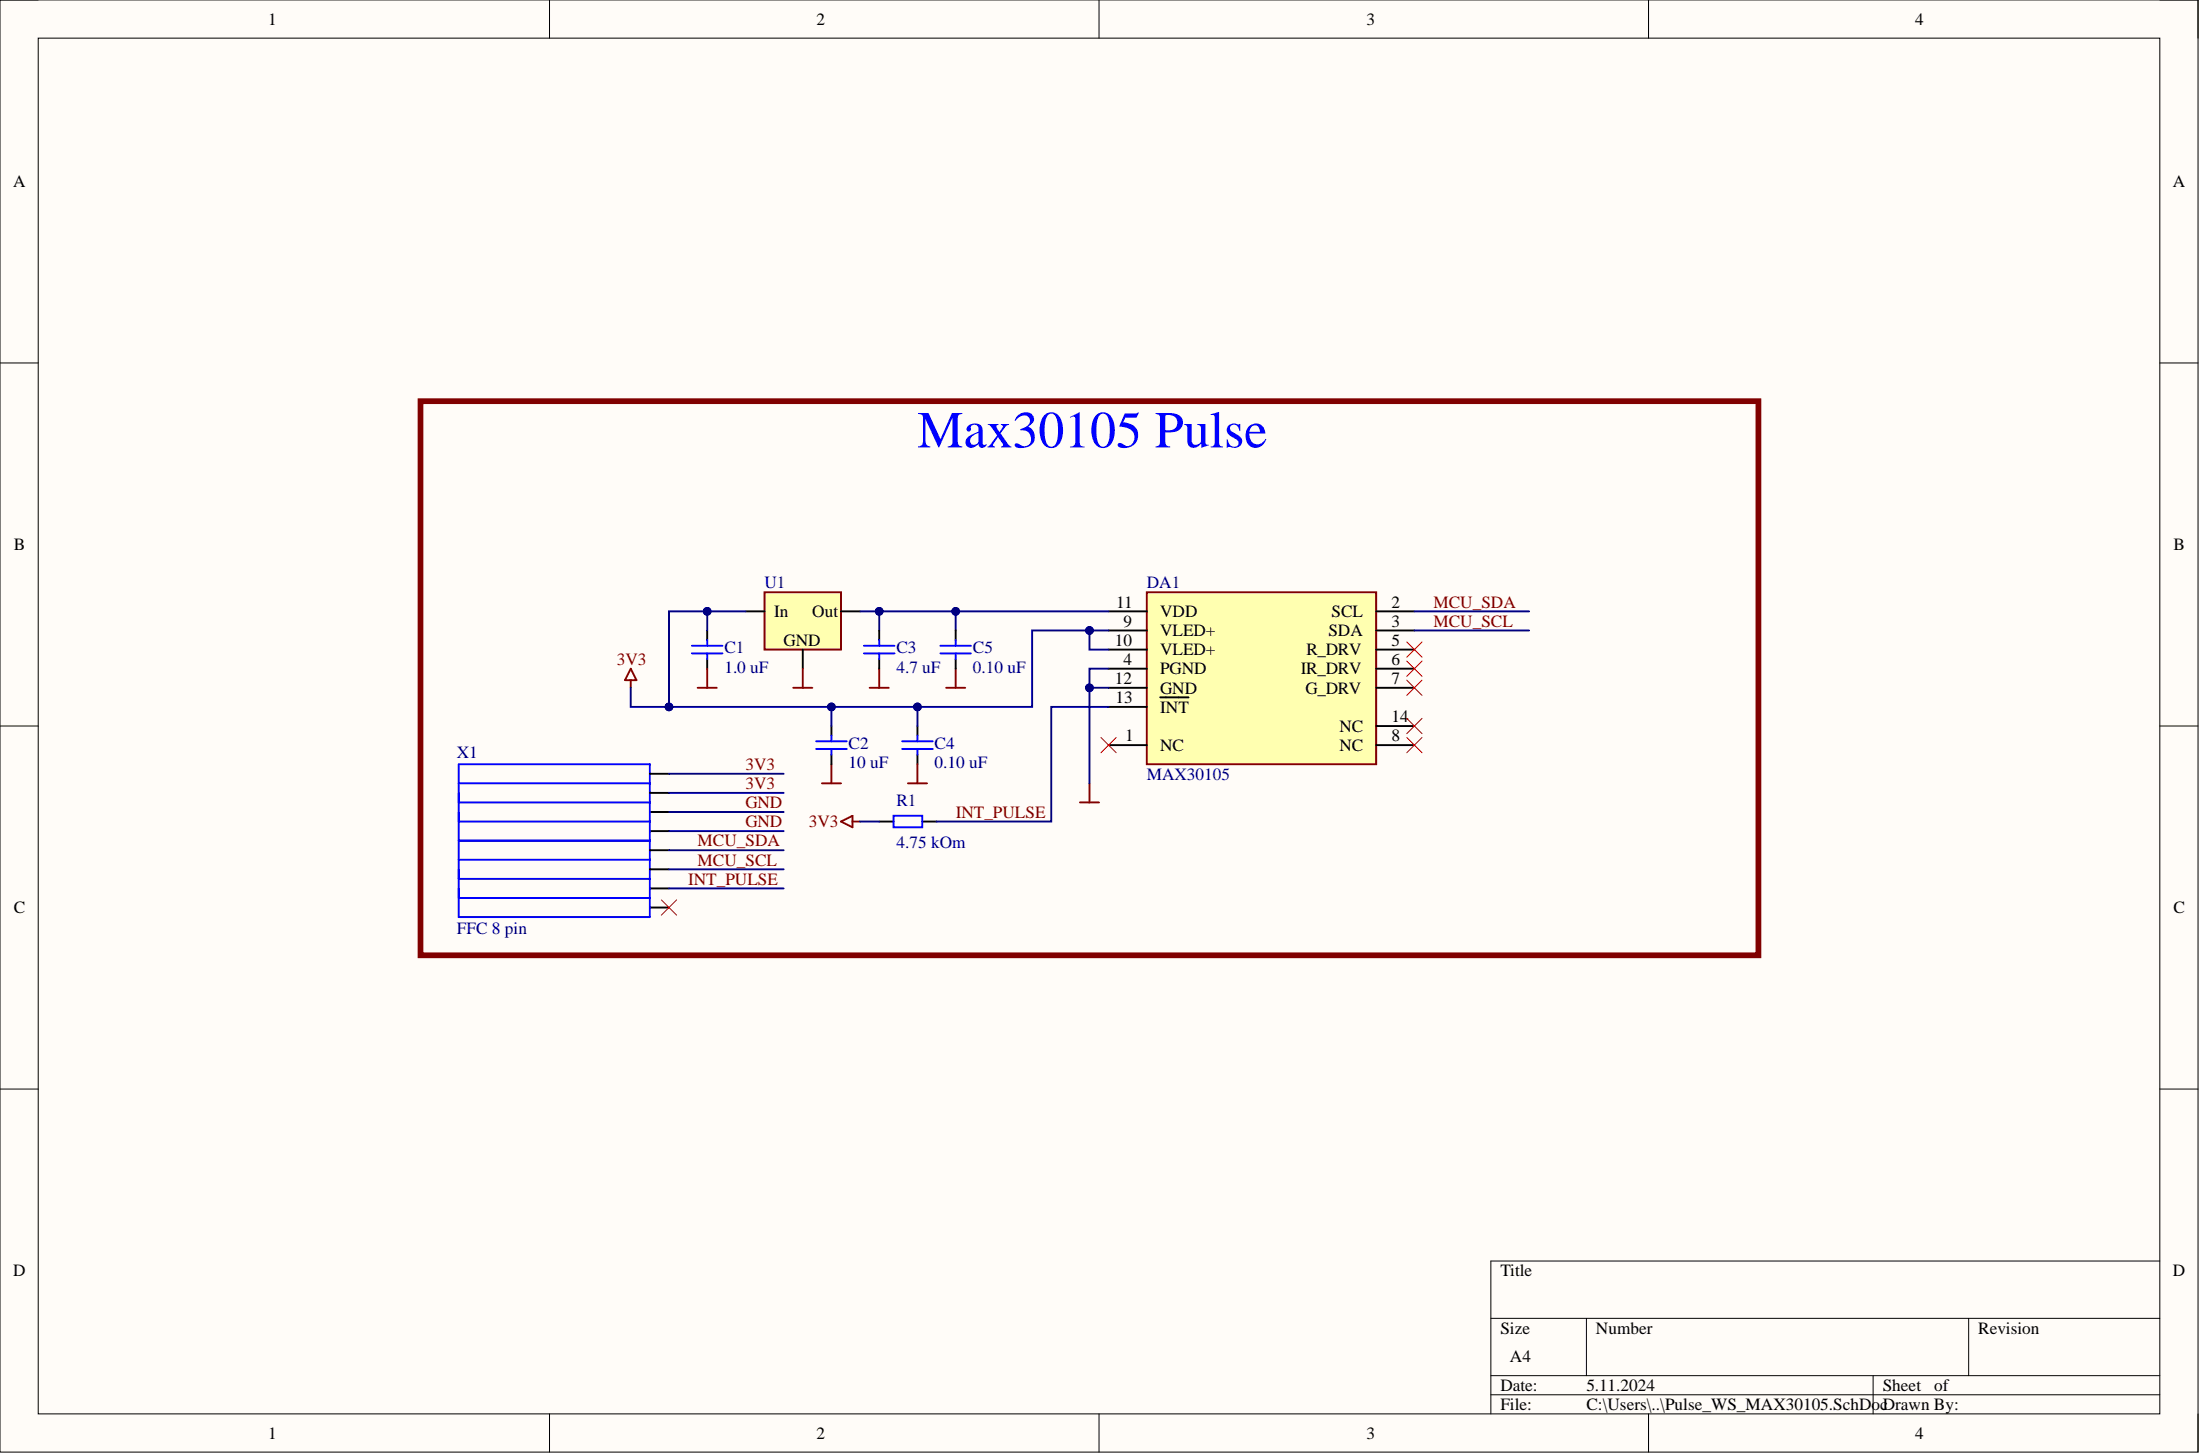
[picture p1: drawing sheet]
# Altium project Pulse_WS_MAX30105.PrjPcb
1 sheet, 9 parts. Net scope: global (net labels, ports and power ports of the same name join across sheets).
Board file: Pulse_WS_MAX30105.PcbDoc

## Sheet Pulse_WS_MAX30105.SchDoc
size A4; SheetNumber: 1; SheetTotal: 1

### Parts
C1  value 1.0 uF  [CAPC1608X90N]  (hidden comment: STD_CAP)
C2  value 10 uF  [CAPC2012X120N]  (hidden comment: STD_CAP)
C3  value 4.7 uF  [CAPC2012X120N]  (hidden comment: STD_CAP)
C4  value 0.10 uF  [CAPC1005X55N]  (hidden comment: STD_CAP)
C5  value 0.10 uF  [CAPC1005X55N]  (hidden comment: STD_CAP)
DA1  MAX30105  [MAX30105]
R1  value 4.75 kOm  [RESC1005X40N]  (hidden comment: STD_RES)
U1  XC6206P182MR  [SOT23]  (value not drawn)
X1  FFC 8 pin  [68710814022]

### Blocks framed on the sheet
Max30105 Pulse: C1-C5 DA1 R1 U1 X1

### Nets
3V3: C1.1 C2.1 C4.1 DA1.9(VLED+) DA1.10(VLED+) R1.1 U1.3 X1.1 X1.2
GND: C1.2 C2.2 C3.2 C4.2 C5.2 DA1.4(PGND) DA1.12(GND) U1.1 X1.3 X1.4
INT_PULSE: DA1.13(~{INT}) R1.2 X1.7
MCU_SCL: DA1.3(SDA) X1.6
MCU_SDA: DA1.2(SCL) X1.5
NetC3_1: C3.1 C5.1 DA1.11(VDD) U1.2

Not connected (* = marked no-connect by the designer): DA1 1(NC)* 5(R_DRV)* 6(IR_DRV)* 7(G_DRV)* 8(NC)* 14(NC)*; X1 8*
